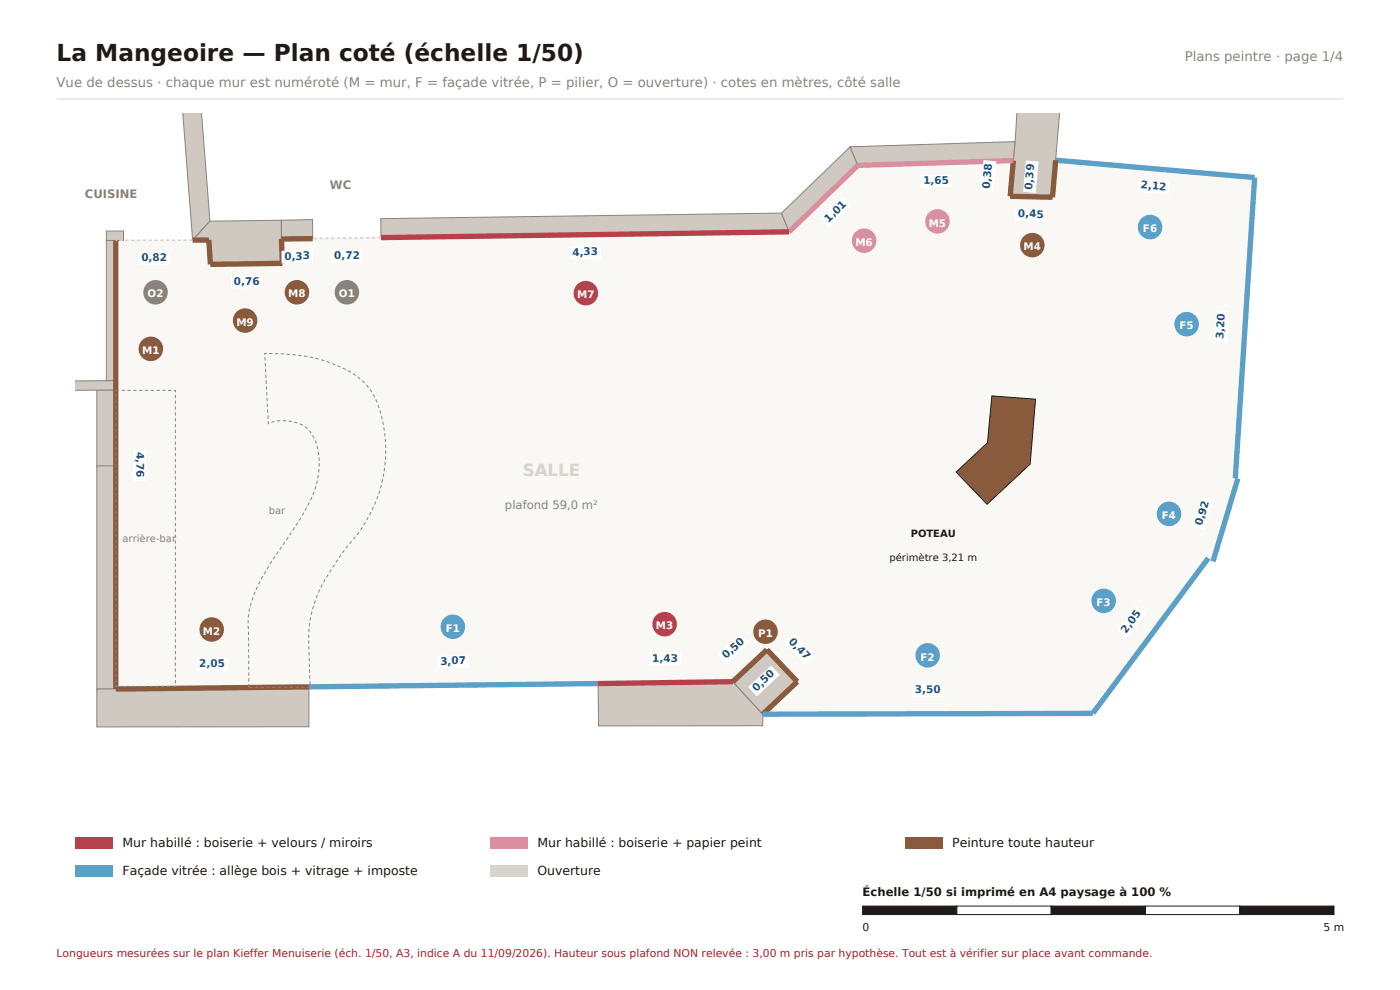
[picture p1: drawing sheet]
<svg xmlns="http://www.w3.org/2000/svg" width="297mm" height="210mm" viewBox="0 0 297 210" stroke-linecap="round" stroke-linejoin="round" font-family="sans-serif">
<path d="M12 21h273" fill="none" stroke="#d8d3cd" stroke-width=".21"/>
<path d="M24.6 51l19.7-.1 .3 5.2 15.3-.2-.2-5.2 107.7-1.5 14.6-14.1 33-1-.7 7.5 9 .2 .7-7.8 42.2 3.7-4.1 63.8h.5l-5.3 17.6-1-.7-24.5 32.9-70 .2 7.3-6.9-6.4-6.8-7.2 6.8-130.9 1.6z" fill-rule="evenodd" fill="#faf8f5"/>
<g fill="#cfc9c2" stroke="#8a837c" stroke-width=".21">
<path d="M20.5 82.7h4.1v16.3h-4.1z" fill-rule="evenodd"/>
<path d="M37.8 23.9h3.6l3.1 23-3.6 4z" fill-rule="evenodd"/>
<path d="M15.9 80.9l8.7-.2v2l-8.7 .3z" fill-rule="evenodd"/>
<path d="M44.5 46.9l15.2-.2 .2 9.2-15.3 .2-.3-5.2h-3.4z" fill-rule="evenodd"/>
<path d="M22.6 51h2v29.7h-2z" fill-rule="evenodd"/>
<path d="M22.6 49h3.6v2h-3.6z" fill-rule="evenodd"/>
<path d="M59.7 46.7l6.6-.1v4l-6.6 .1z" fill-rule="evenodd"/>
<path d="M80.8 46.4l85-1.2 1.6 4-86.6 1.2z" fill-rule="evenodd"/>
<path d="M165.8 45.2l14.6-14.1 1.6 4-14.6 14.1z" fill-rule="evenodd"/>
<path d="M180.4 31.1l35-1.1-.4 4.1-33 1z" fill-rule="evenodd"/>
<path d="M215.8 23.9h9.5l-1 5.8-1 12.1-9-.2z" fill-rule="evenodd"/>
<path d="M20.5 98.8h4.1v47.4h-4.1z" fill-rule="evenodd"/>
<path d="M20.5 146.2l45-.5v8.5h-45z" fill-rule="evenodd"/>
<path d="M126.9 144.9l28.6-.3 6.3 6.9v2.4l-34.8 .1z" fill-rule="evenodd"/>
<path d="M155.5 144.6l7.2-6.8 6.4 6.8-7.3 6.9z" fill-rule="evenodd"/>
</g>
<path d="M224 34l-.7 7.8-9-.2 .7-7.5M24.6 51v95.2l40.9-.5M66.3 50.6l-6.6 .1 .2 5.2-15.3 .2-.3-5.2h-3.4M155.5 144.6l7.2-6.8 6.4 6.8-7.3 6.9" fill="none" stroke="#8a5a3c" stroke-width="1.1" stroke-linecap="butt"/>
<path d="M224 34l42.2 3.7-4.1 63.8M256.3 118.4l-24.5 32.9-70 .2M262.6 101.5l-5.3 17.6M126.9 145l-61.4 .7" fill="none" stroke="#5aa0c8" stroke-width="1.1" stroke-linecap="butt"/>
<path d="M167.4 49.2l-86.6 1.2M155.5 144.6l-28.6 .4" fill="none" stroke="#b5414c" stroke-width="1.1" stroke-linecap="butt"/>
<path d="M215 34.1l-33 1-14.6 14.1" fill="none" stroke="#d98fa0" stroke-width="1.1" stroke-linecap="butt"/>
<path d="M40.9 50.9l-16.3 .1M80.8 50.4l-14.5 .2" fill="none" stroke="#d8d3cd" stroke-width=".35" stroke-dasharray=".7 .5" stroke-linecap="butt"/>
<path d="M56.2 75h1.6a31.9 31.9 0 0 1 17.5 4.5 13.4 13.4 0 0 1 5.6 8.8 29.6 29.6 0 0 1-7.4 27.8l-2.3 3.2a28.7 28.7 0 0 0-5.5 13.2l-.2 3.4 .3 9.9h-13v-7.1a63.6 63.6 0 0 1 .1-9.3 39.9 39.9 0 0 1 7.2-14l.7-.9a48.4 48.4 0 0 0 6.1-11.1 13.6 13.6 0 0 0-1.1-11.9 7.9 7.9 0 0 0-6.5-2.3l-1.1 .2-1.3 .5zM24.6 82.8h12.6v62.8h-12.6z" fill="none" stroke="#8a837c" stroke-width=".21" stroke-dasharray=".7 .5" stroke-linecap="butt"/>
<path d="M210.4 84l9.3 .7-1.2 13.7-9.1 8.6-6.6-6.9 6.7-6.2z" fill-rule="evenodd" fill="#8a5a3c" stroke="#1f1a17" stroke-width=".21"/>
<path d="M28.2 95.2h2.7v6.7h-2.7z" fill-rule="evenodd" fill="#fff"/>
<circle cx="32" cy="74" r="2.6" fill="#8a5a3c"/>
<path d="M41.6 139.7l6.7-.1 .1 2.7-6.7 .1z" fill-rule="evenodd" fill="#fff"/>
<circle cx="44.9" cy="133.5" r="2.6" fill="#8a5a3c"/>
<path d="M92.8 139.1l6.7-.1v2.7l-6.7 .1z" fill-rule="evenodd" fill="#fff"/>
<circle cx="96.1" cy="133" r="2.6" fill="#5aa0c8"/>
<path d="M137.7 138.5l6.7-.1 .1 2.8h-6.7z" fill-rule="evenodd" fill="#fff"/>
<circle cx="141" cy="132.4" r="2.6" fill="#b5414c"/>
<g fill="#fff">
<path d="M152.3 138.9l4.9-4.6 1.9 2-4.9 4.6z" fill-rule="evenodd"/>
<path d="M166.2 136.3l2-1.9 4.6 4.9-2 1.9z" fill-rule="evenodd"/>
<path d="M158.7 145.7l4.9-4.5 1.8 1.9-4.8 4.6z" fill-rule="evenodd"/>
</g>
<circle cx="162.4" cy="134" r="2.6" fill="#8a5a3c"/>
<path d="M193.5 145.1h6.7v2.7h-6.7z" fill-rule="evenodd" fill="#fff"/>
<circle cx="196.8" cy="139" r="2.6" fill="#5aa0c8"/>
<path d="M241 128.4l2.2 1.6-4 5.4-2.2-1.6z" fill-rule="evenodd" fill="#fff"/>
<circle cx="234.1" cy="127.4" r="2.6" fill="#5aa0c8"/>
<path d="M254.9 105.3l2.6 .8-1.9 6.4-2.6-.8z" fill-rule="evenodd" fill="#fff"/>
<circle cx="248" cy="109" r="2.6" fill="#5aa0c8"/>
<path d="M258 65.8l2.7 .2-.4 6.7-2.7-.2z" fill-rule="evenodd" fill="#fff"/>
<circle cx="251.7" cy="68.8" r="2.6" fill="#5aa0c8"/>
<path d="M241.5 38l6.7 .6-.3 2.7-6.6-.6z" fill-rule="evenodd" fill="#fff"/>
<circle cx="244" cy="48.2" r="2.6" fill="#5aa0c8"/>
<g fill="#fff">
<path d="M217.6 34l2.7 .3-.6 6.6-2.7-.2z" fill-rule="evenodd"/>
<path d="M215.4 44.2l6.7 .1-.1 2.7-6.7-.1z" fill-rule="evenodd"/>
<path d="M208.7 34l2.7 .2-.6 6.7-2.7-.3z" fill-rule="evenodd"/>
</g>
<circle cx="219" cy="52" r="2.6" fill="#8a5a3c"/>
<path d="M195.2 37.2l6.7-.2 .1 2.7-6.7 .2z" fill-rule="evenodd" fill="#fff"/>
<circle cx="198.9" cy="47" r="2.6" fill="#d98fa0"/>
<path d="M174 46.2l4.8-4.6 1.9 1.9-4.8 4.7z" fill-rule="evenodd" fill="#fff"/>
<circle cx="183.3" cy="51" r="2.6" fill="#d98fa0"/>
<path d="M120.8 52.3l6.7-.1v2.7l-6.7 .1z" fill-rule="evenodd" fill="#fff"/>
<circle cx="124.3" cy="62.2" r="2.6" fill="#b5414c"/>
<path d="M70.3 53l6.7-.1v2.8l-6.7 .1z" fill-rule="evenodd" fill="#fff"/>
<circle cx="73.6" cy="62" r="2.6" fill="#8a837c"/>
<path d="M59.7 53.2l6.7-.1v2.7l-6.7 .1z" fill-rule="evenodd" fill="#fff"/>
<circle cx="63" cy="62" r="2.6" fill="#8a5a3c"/>
<path d="M49 58.5l6.7-.1v2.7l-6.7 .1z" fill-rule="evenodd" fill="#fff"/>
<circle cx="52" cy="68" r="2.6" fill="#8a5a3c"/>
<path d="M29.4 53.5l6.7-.1v2.8h-6.7z" fill-rule="evenodd" fill="#fff"/>
<circle cx="33" cy="62" r="2.6" fill="#8a837c"/>
<path d="M16 177.6h8v2.4h-8z" fill-rule="evenodd" fill="#b5414c"/>
<path d="M104 177.6h8v2.4h-8z" fill-rule="evenodd" fill="#d98fa0"/>
<path d="M192 177.6h8v2.4h-8z" fill-rule="evenodd" fill="#8a5a3c"/>
<path d="M16 183.6h8v2.4h-8z" fill-rule="evenodd" fill="#5aa0c8"/>
<path d="M104 183.6h8v2.4h-8z" fill-rule="evenodd" fill="#d8d3cd"/>
<path d="M183 192.2h20v1.8h-20z" fill-rule="evenodd" fill="#1f1a17" stroke="#1f1a17" stroke-width=".21"/>
<path d="M203 192.2h20v1.8h-20z" fill-rule="evenodd" fill="#fff" stroke="#1f1a17" stroke-width=".21"/>
<path d="M223 192.2h20v1.8h-20z" fill-rule="evenodd" fill="#1f1a17" stroke="#1f1a17" stroke-width=".21"/>
<path d="M243 192.2h20v1.8h-20z" fill-rule="evenodd" fill="#fff" stroke="#1f1a17" stroke-width=".21"/>
<path d="M263 192.2h20v1.8h-20z" fill-rule="evenodd" fill="#1f1a17" stroke="#1f1a17" stroke-width=".21"/>
<text font-size="4.9" fill="#1f1a17" x="12" y="13">La Mangeoire — Plan coté (échelle 1/50)</text>
<text font-size="3.5" fill="#d8d3cd" x="110.9" y="101">SALLE</text>
<g font-size="2.8" fill="#8a837c">
<text x="251.3" y="13">Plans peintre · page 1/4</text>
<text x="12" y="18.5">Vue de dessus · chaque mur est numéroté (M = mur, F = façade vitrée, P = pilier, O = ouverture) · cotes en mètres, côté salle</text>
</g>
<g font-size="2.6" fill="#1f1a17">
<text x="26" y="179.7">Mur habillé : boiserie + velours / miroirs</text>
<text x="114" y="179.7">Mur habillé : boiserie + papier peint</text>
<text x="202" y="179.7">Peinture toute hauteur</text>
<text x="26" y="185.7">Façade vitrée : allège bois + vitrage + imposte</text>
<text x="114" y="185.7">Ouverture</text>
</g>
<g font-size="2.5" fill="#8a837c">
<text x="18" y="42">CUISINE</text>
<text x="70" y="40">WC</text>
<text x="107.1" y="108">plafond 59,0 m²</text>
</g>
<text font-size="2.5" fill="#1f1a17" x="183" y="190">Échelle 1/50 si imprimé en A4 paysage à 100 %</text>
<g font-size="2.3" fill="#1f1a17">
<text x="183" y="197.5">0</text>
<text x="280.8" y="197.5">5 m</text>
</g>
<text font-size="2.3" fill="#a3202b" x="12" y="203">Longueurs mesurées sur le plan Kieffer Menuiserie (éch. 1/50, A3, indice A du 11/09/2026). Hauteur sous plafond NON relevée : 3,00 m pris par hypothèse. Tout est à vérifier sur place avant commande.</text>
<g font-size="2.2" fill="#1d4e89">
<text x="195.9" y="39.1" transform="rotate(-2 195.9 39.1)">1,65</text>
<text x="210" y="40.2" transform="rotate(-85 210 40.2)">0,38</text>
<text x="219" y="40.3" transform="rotate(-85 219 40.3)">0,39</text>
<text x="241.9" y="40" transform="rotate(5 241.9 40)">2,12</text>
<text x="175.8" y="47.2" transform="rotate(-44 175.8 47.2)">1,01</text>
<text x="216" y="46.1" transform="rotate(1 216 46.1)">0,45</text>
<text x="30" y="55.4">0,82</text>
<text x="60.3" y="55.1" transform="rotate(-1 60.3 55.1)">0,33</text>
<text x="70.9" y="55" transform="rotate(-1 70.9 55)">0,72</text>
<text x="121.4" y="54.2" transform="rotate(-1 121.4 54.2)">4,33</text>
<text x="49.6" y="60.4" transform="rotate(-1 49.6 60.4)">0,76</text>
<text x="259.5" y="72" transform="rotate(-86 259.5 72)">3,20</text>
<text x="29" y="95.8" transform="rotate(90 29 95.8)">4,76</text>
<text x="255" y="111.7" transform="rotate(-73 255 111.7)">0,92</text>
<text x="167.2" y="136.2" transform="rotate(46 167.2 136.2)">0,47</text>
<text x="238.9" y="134.4" transform="rotate(-53 238.9 134.4)">2,05</text>
<text x="42.3" y="141.6" transform="rotate(-1 42.3 141.6)">2,05</text>
<text x="93.4" y="141" transform="rotate(-1 93.4 141)">3,07</text>
<text x="138.4" y="140.4" transform="rotate(-1 138.4 140.4)">1,43</text>
<text x="154.1" y="139.9" transform="rotate(-43 154.1 139.9)">0,50</text>
<text x="160.5" y="146.7" transform="rotate(-43 160.5 146.7)">0,50</text>
<text x="194.1" y="147">3,50</text>
</g>
<g font-size="2.2" fill="#fff">
<text x="181.5" y="52.1">M6</text>
<text x="197" y="48.1">M5</text>
<text x="217.2" y="53.1">M4</text>
<text x="242.5" y="49.3">F6</text>
<text x="31.3" y="63.1">O2</text>
<text x="61.2" y="63.1">M8</text>
<text x="71.9" y="63.1">O1</text>
<text x="122.4" y="63.3">M7</text>
<text x="50.2" y="69.1">M9</text>
<text x="250.2" y="69.9">F5</text>
<text x="30.2" y="75.1">M1</text>
<text x="246.5" y="110.1">F4</text>
<text x="232.6" y="128.5">F3</text>
<text x="43.1" y="134.6">M2</text>
<text x="94.6" y="134.1">F1</text>
<text x="139.1" y="133.5">M3</text>
<text x="160.8" y="135.1">P1</text>
<text x="195.3" y="140.1">F2</text>
</g>
<g font-size="2.1" fill="#8a837c">
<text x="57" y="109">bar</text>
<text x="26" y="115">arrière-bar</text>
</g>
<g font-size="2.1" fill="#1f1a17">
<text x="193.2" y="114">POTEAU</text>
<text x="188.7" y="119">périmètre 3,21 m</text>
</g>
</svg>
